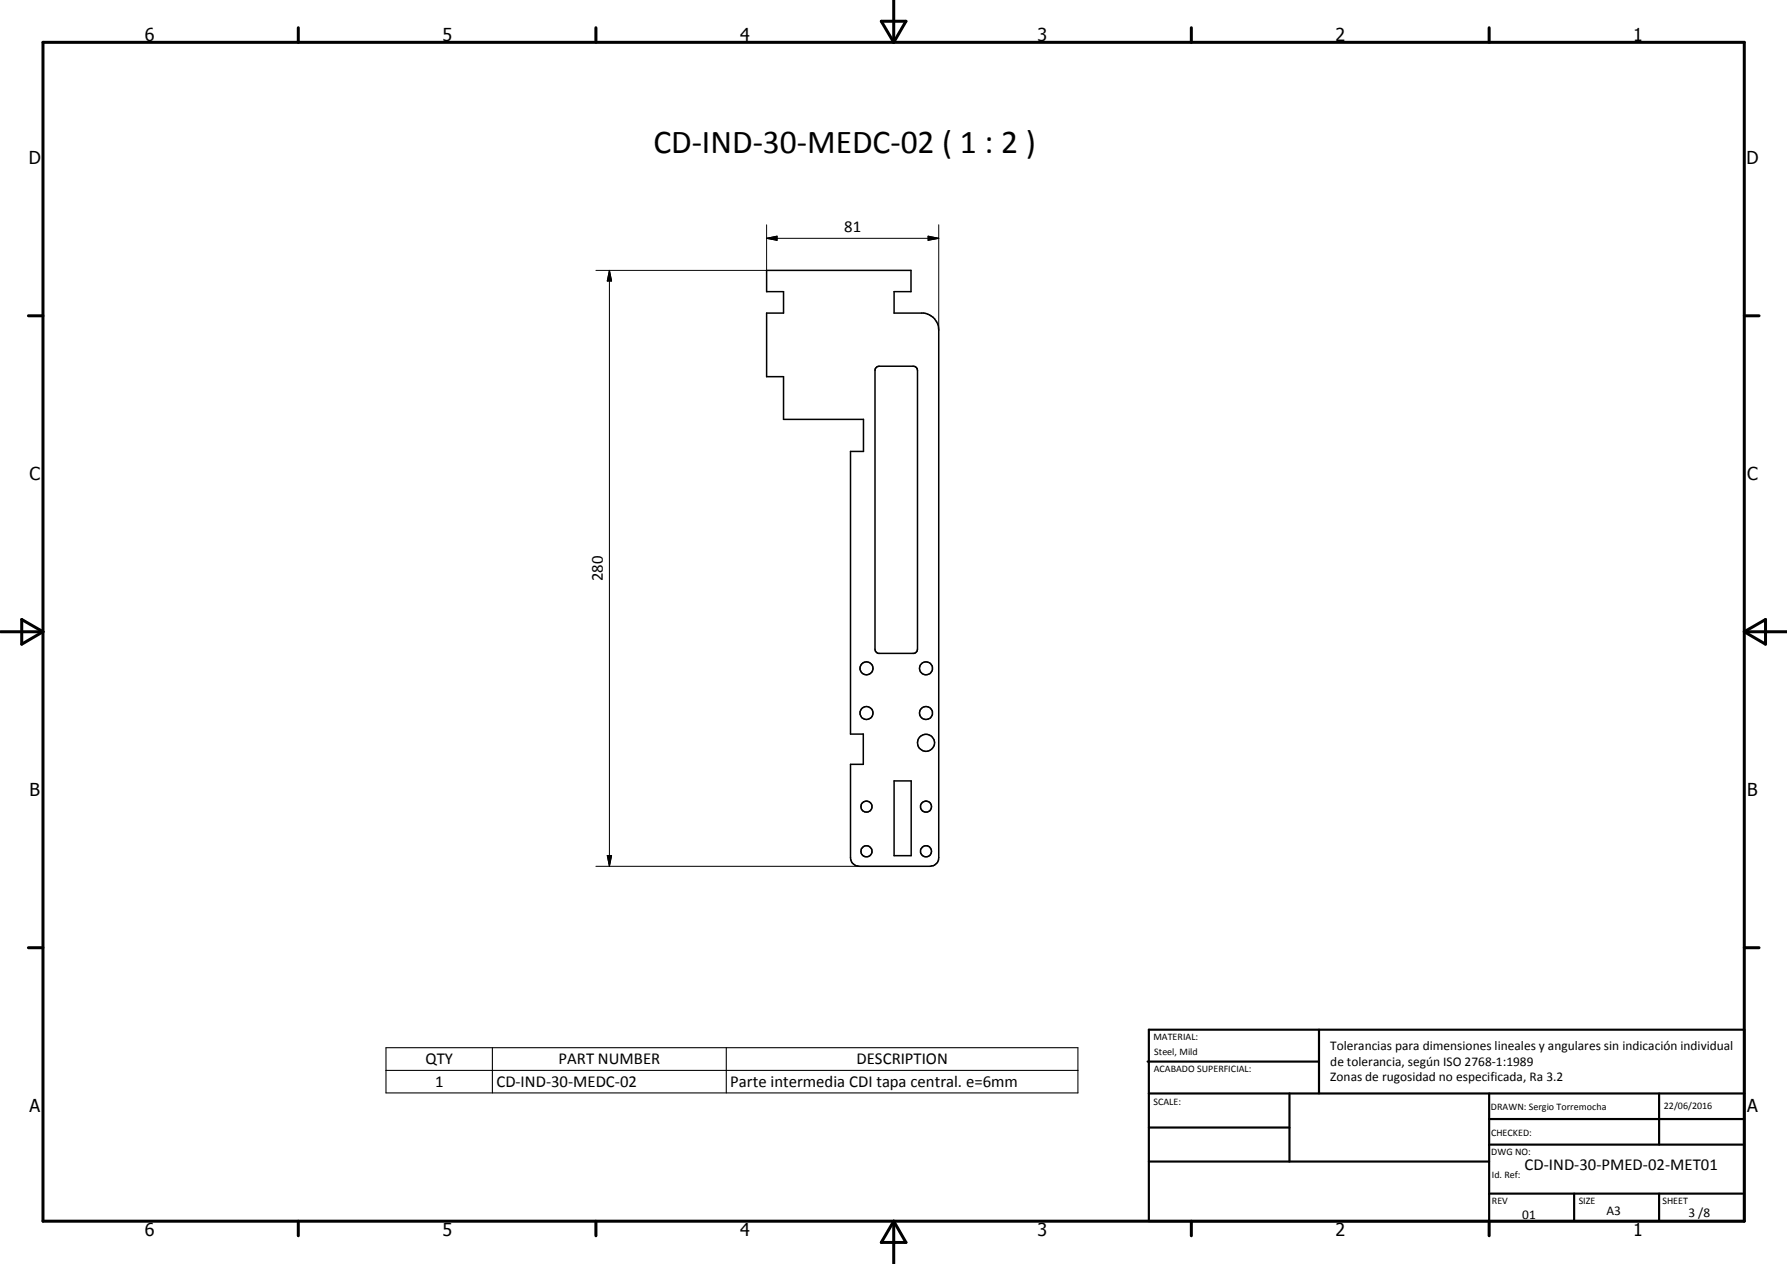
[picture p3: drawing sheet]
<svg xmlns="http://www.w3.org/2000/svg" width="420mm" height="297mm" viewBox="0 0 420 297" stroke-linecap="round" stroke-linejoin="round" font-family="sans-serif">
<g fill="none" stroke="#000" stroke-width=".35">
<path d="M180.2 63.5h34v5h-4v5.1h7a4 4 0 0 1 3.5 4v123.9a2 2 0 0 1-2 2.1h-16.7a2.09 2.09 0 0 1-2-2.1v-21.9h3v-7.1h-3v-66.4h3v-7.5h-18.8v-10.1h-4v-14.9h4v-5.1h-4zM205.9 86.4l.8-.3h8l.6 .2 .4 .7v65.6l-.2 .6-.5 .3h-8.5l-.6-.3-.2-.6v-65.6zM210.2 183.5h4v17.6h-4z"/>
<circle cx="203.7" cy="157.1" r="1.52"/>
<circle cx="217.7" cy="157" r="1.52"/>
<circle cx="203.7" cy="167.6" r="1.52"/>
<circle cx="217.7" cy="174.6" r="1.99"/>
<circle cx="217.7" cy="167.5" r="1.53"/>
<circle cx="203.7" cy="189.6" r="1.31"/>
<circle cx="217.7" cy="189.6" r="1.3"/>
<circle cx="203.7" cy="200.1" r="1.29"/>
<circle cx="217.7" cy="200" r="1.29"/>
</g>
<g fill="none" stroke="#000" stroke-width=".71">
<path d="M10.1 9.9h400v277.1h-400zM70.1 6.5v3.4M140.1 6.5v3.4M207.2 5h5.8l-2.9 4.9zM210.1 0v9.9M280.1 6.5v3.4M350.1 6.5v3.4M6.7 74.2h3.4M410.1 74.2h3.5M.1 148.5h10M5.1 145.6l5 2.9-5 2.9zM410.1 148.5h10"/>
<path d="M410.1 148.5l5-2.9v5.8zM6.7 222.7h3.4M410.1 222.7h3.5M70.1 287v3.4M140.1 287v3.4M210.1 287v10M210.1 287l2.9 5h-5.8zM280.1 287v3.4M350.1 287v3.4"/>
</g>
<g fill="none" stroke="#000" stroke-width=".51">
<path d="M269.8 249.5h40.3M270.1 242h140v45h-140zM270.1 257h140M303.2 257v16M310.1 242v15M350.1 257v30M390.1 257v12M270.1 265h33.1M270.1 273h80M350.1 269h60M350.1 263h60M350.1 280.5h60"/>
<path d="M370.1 280.5v6.5M390.1 280.5v6.5"/>
</g>
<path d="M90.8 246.2h162.6v10.6h-162.6zM90.8 251.5h162.6M115.8 246.2v10.6M170.8 246.2v10.6" fill="none" stroke="#000" stroke-width=".25"/>
<path d="M180.2 56l2.5-.5v1zM180.2 52.8v10.7h-40.1M180.2 56h40.5M218.2 55.5l2.5 .5-2.5 .5zM220.7 52.8v24.8M143.3 63.5l.5 2.5h-1zM143.3 63.5v140.1M140.1 203.6h61.9M142.8 201h1l-.5 2.6z" fill="none" stroke="#000" stroke-width=".24"/>
<path d="M180.2 56l2.5-.5v1zM218.2 55.5l2.5 .5-2.5 .5zM143.3 63.5l.5 2.5h-1zM142.8 201h1l-.5 2.6z" fill="#000"/>
<text font-size="7.9" x="153.6" y="36">CD-IND-30-MEDC-02 ( 1 : 2 )</text>
<g font-size="4.2">
<text x="34" y="9.6">6</text>
<text x="104" y="9.6">5</text>
<text x="174" y="9.6">4</text>
<text x="244" y="9.6">3</text>
<text x="314" y="9.6">2</text>
<text x="384" y="9.6">1</text>
<text x="6.8" y="38.7">D</text>
<text x="410.6" y="38.7">D</text>
<text x="7" y="112.9">C</text>
<text x="410.8" y="112.9">C</text>
<text x="7" y="187.1">B</text>
<text x="410.8" y="187.1">B</text>
<text x="7" y="261.4">A</text>
<text x="410.8" y="261.4">A</text>
<text x="34" y="290.4">6</text>
<text x="104" y="290.4">5</text>
<text x="174" y="290.4">4</text>
<text x="244" y="290.4">3</text>
<text x="314" y="290.4">2</text>
<text x="384" y="290.4">1</text>
</g>
<g font-size="3.9">
<text x="198.5" y="54.4">81</text>
<text x="141.7" y="136.6" transform="rotate(-90 141.7 136.6)">280</text>
<text x="100" y="250.1">QTY</text>
<text x="131.3" y="250.1">PART NUMBER</text>
<text x="201.4" y="250.1">DESCRIPTION</text>
<text x="102.3" y="255.4">1</text>
<text x="116.7" y="255.4">CD-IND-30-MEDC-02</text>
<text x="171.7" y="255.5">Parte intermedia CDI tapa central. e=6mm</text>
<text x="358.5" y="275">CD-IND-30-PMED-02-MET01</text>
</g>
<g font-size="3.1">
<text x="312.7" y="246.8">Tolerancias para dimensiones lineales y angulares sin indicación individual</text>
<text x="312.7" y="250.4">de tolerancia, según ISO 2768-1:1989</text>
<text x="312.7" y="254">Zonas de rugosidad no especificada, Ra 3.2</text>
<text x="357.9" y="286.4">01</text>
<text x="377.7" y="285.6">A3</text>
<text x="397" y="285.9">3 /8</text>
</g>
<g font-size="2.4">
<text x="271.2" y="244.4">MATERIAL:</text>
<text x="271.3" y="252">ACABADO SUPERFICIAL:</text>
<text x="271.4" y="247.9">Steel, Mild</text>
<text x="271.2" y="259.7">SCALE:</text>
<text x="350.6" y="260.8">DRAWN: Sergio Torremocha</text>
<text x="391.2" y="260.6">22/06/2016</text>
<text x="350.6" y="267">CHECKED:</text>
<text x="350.6" y="271.4">DWG NO:</text>
<text x="350.8" y="276.9">Id. Ref:</text>
<text x="350.8" y="282.8">REV</text>
<text x="371.2" y="282.9">SIZE</text>
<text x="390.9" y="282.9">SHEET</text>
</g>
</svg>
